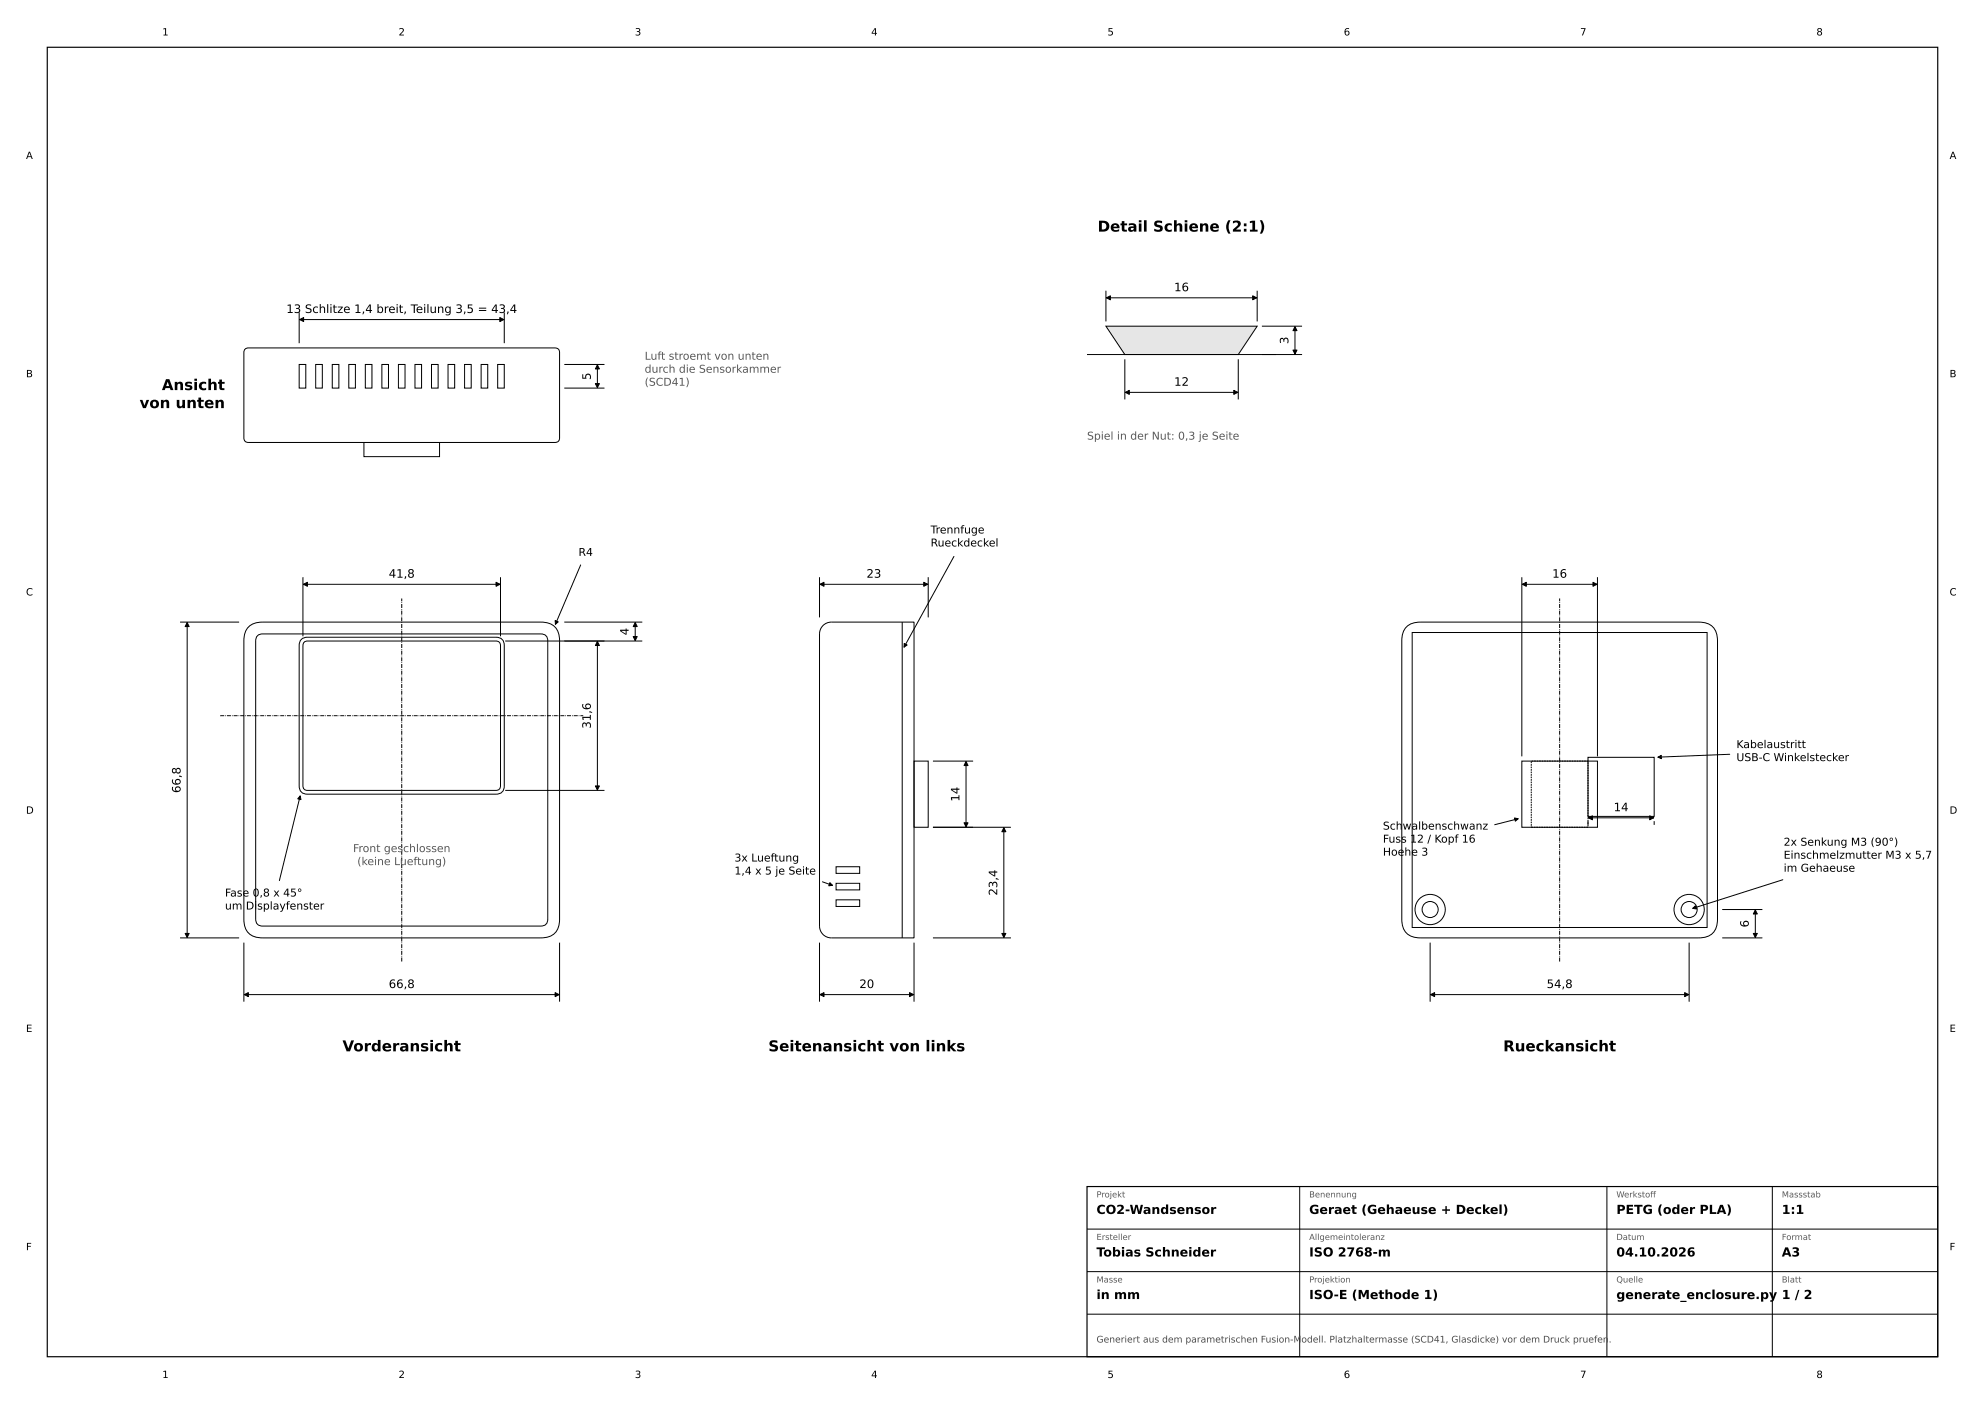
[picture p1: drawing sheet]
<svg xmlns="http://www.w3.org/2000/svg" width="420mm" height="297mm" viewBox="0 0 420 297" stroke-linecap="round" stroke-linejoin="round" font-family="sans-serif">
<path d="M10 10h400v277h-400zM230 251h180v36h-180z" fill="none" stroke="#000" stroke-width=".25"/>
<g fill="none" stroke="#000" stroke-width=".21">
<path d="M52 73.8l.6-.2h64.8a.89 .89 0 0 1 1 1v18a.89 .89 0 0 1-1 1h-64.8a.89 .89 0 0 1-1-1v-18zM63.3 77.1h1.4v5h-1.4zM66.8 77.1h1.4v5h-1.4zM70.3 77.1h1.4v5h-1.4zM73.8 77.1h1.4v5h-1.4zM77.3 77.1h1.4v5h-1.4zM80.8 77.1h1.4v5h-1.4zM84.3 77.1h1.4v5h-1.4zM87.8 77.1h1.4v5h-1.4zM91.3 77.1h1.4v5h-1.4zM94.8 77.1h1.4v5h-1.4zM98.3 77.1h1.4v5h-1.4z"/>
<path d="M101.8 77.1h1.4v5h-1.4zM105.3 77.1h1.4v5h-1.4zM77 93.6h16v3h-16zM52.8 132.4a4.3 4.3 0 0 1 2.8-.8h58.8a3.5 3.5 0 0 1 4 4v58.8a3.5 3.5 0 0 1-4 4h-58.8a3.5 3.5 0 0 1-4-4v-58.8a4 4 0 0 1 1.2-3.2zM54.6 134.3l1-.2h58.8a1.33 1.33 0 0 1 1.5 1.5v58.8a1.33 1.33 0 0 1-1.5 1.5h-58.8a1.33 1.33 0 0 1-1.5-1.5v-58.8l.1-.5zM63.8 135.3l.8-.5h.5h39.8a1.59 1.59 0 0 1 1.8 1.8v29.6a1.59 1.59 0 0 1-1.8 1.8h-39.8a1.59 1.59 0 0 1-1.8-1.8v-29.6l.1-.5zM64.5 135.8l.6-.2h39.8a.89 .89 0 0 1 1 1v29.6a.89 .89 0 0 1-1 1h-39.8a.89 .89 0 0 1-1-1v-29.6zM175.9 131.6a2.5 2.5 0 0 0-2.5 2.5M297.8 132.4a4.3 4.3 0 0 1 2.8-.8h58.8a3.5 3.5 0 0 1 4 4v58.8a3.5 3.5 0 0 1-4 4h-58.8a3.5 3.5 0 0 1-4-4v-58.8a4 4 0 0 1 1.2-3.2zM298.8 133.8h62.4v62.4h-62.4zM193.4 161h3v14h-3zM322 161h16v14h-16z"/>
<path d="M336 160.2h14v12.5h-14zM173.4 195.9a2.5 2.5 0 0 0 2.5 2.5M176.9 190.3h5v1.4h-5zM176.9 186.9h5v1.3h-5zM176.9 183.4h5v1.4h-5z"/>
<circle cx="302.6" cy="192.4" r="3.2"/>
<circle cx="302.6" cy="192.4" r="1.7"/>
<circle cx="357.4" cy="192.4" r="3.2"/>
<circle cx="357.4" cy="192.4" r="1.7"/>
</g>
<path d="M324 161h12v14h-12z" fill="none" stroke="#000" stroke-width=".21" stroke-dasharray=".4 .2" stroke-linecap="butt"/>
<path d="M234 69h32l-4 6h-24z" fill="#e6e6e6" stroke="#000" stroke-width=".21"/>
<g fill="none" stroke="#000" stroke-width=".21">
<path d="M63.3 66.1v6.5M63.4 67.6h43.2M106.7 66.1v6.5M119.4 77.1h8.5M126.4 77.2v4.8M230 75h45.5M234 61.5v6.5M234.1 63h31.8M238 76v8.5M262 76v8.5M266 61.5v6.5M267 69h8.5"/>
<path d="M274 69.1v5.8M119.4 82.1h8.5M238.1 83h23.8M122.9 119.5l-5.4 12.6M201.8 117.7l-10.5 19.2M38.1 131.6h12.5M39.6 131.7v66.6M64.1 122.1v12.5M64.2 123.6h41.6M105.9 122.1v12.5M106.9 135.6h29M119.4 131.6h16.5"/>
<path d="M126.4 135.7v31.4M134.4 131.7v3.8M173.4 122.1v8.5M173.4 134.1v61.8M173.5 123.6h22.8M175.9 131.6h17.5v66.8h-17.5M190.9 131.6v66.8M196.4 122.1v8.5M322 122.1v37.9M322.1 123.6h15.8M338 122.1v37.9M366 159.6l-15.2 .6"/>
<path d="M63.5 168.4l-4.4 17.9M106.9 167.2h21M197.4 175h16.5M197.4 161h8.5M204.4 161.1v13.8M212.4 175.1v23.2M321.2 173.2l-4.9 1.3M336 173.7v.8M336.1 173h13.8M350 173.7v.8M38.1 198.4h12.5M51.6 199.4v12.5"/>
<path d="M118.4 199.4v12.5M173.4 199.4v12.5M174 186.5l2.1 .8M193.4 199.4v12.5M197.4 198.4h16.5M302.6 199.4v12.5M357.4 199.4v12.5M364.4 198.4h8.5M364.4 192.4h8.5M371.4 192.5v5.8M377.2 186.1l-19 6.1M51.7 210.4h66.6"/>
<path d="M173.5 210.4h19.8M302.7 210.4h54.6M275 251v36M340 251v36M375 251v36M230 278h180M230 269h180M230 260h180"/>
</g>
<path d="M46.6 151.4h76.8M85 203.4v-76.8M330 203.4v-76.8" fill="none" stroke="#000" stroke-width=".21" stroke-dasharray=".8 .2 .1 .2" stroke-linecap="butt"/>
<g fill="#000" stroke="#000" stroke-width=".21">
<path d="M63.4 67.6l.8-.4v.8zM105.8 67.2l.8 .4-.8 .4zM126.4 77.2l.4 .8h-.8zM234.1 63l.8-.4v.8zM265.1 62.6l.8 .4-.8 .4zM274 69.1l.4 .8h-.8zM273.6 74.1h.8l-.4 .8zM126 81.2h.8l-.4 .8zM238.1 83l.8-.4v.8zM261.1 82.6l.8 .4-.8 .4zM39.6 131.7l.4 .8h-.8zM64.2 123.6l.8-.4v.8z"/>
<path d="M105 123.2l.8 .4-.8 .4zM117.5 131.3l.6 .2-.6 .6zM126.4 135.7l.4 .8h-.8zM134.4 131.7l.4 .8h-.8zM134 134.7h.8l-.4 .8zM173.5 123.6l.8-.4v.8zM191.3 136.1l.6 .3-.6 .5zM195.5 123.2l.8 .4-.8 .4zM322.1 123.6l.8-.4v.8zM337.1 123.2l.8 .4-.8 .4zM63.5 168.4l.2 .8-.7-.2zM126 166.3h.8l-.4 .8z"/>
<path d="M204.4 161.1l.4 .8h-.8zM204 174.1h.8l-.4 .8zM212.4 175.1l.4 .8h-.8zM320.5 173l.7 .2-.6 .5zM336.1 173l.8-.4v.8zM349.1 172.6l.8 .4-.8 .4zM350.8 160.2l.7-.4v.7zM39.2 197.5h.8l-.4 .8zM175.6 186.7l.5 .6-.7 .1zM212 197.5h.8l-.4 .8zM358.2 192.2l.5-.6 .2 .7zM371.4 192.5l.4 .8h-.8z"/>
<path d="M371 197.5h.8l-.4 .8zM51.7 210.4l.8-.4v.8zM117.5 210l.8 .4-.8 .4zM173.5 210.4l.8-.4v.8zM192.5 210l.8 .4-.8 .4zM302.7 210.4l.8-.4v.8zM356.5 210l.8 .4-.8 .4z"/>
</g>
<g font-size="3.2">
<text x="232.2" y="49">Detail Schiene (2:1)</text>
<text x="34.2" y="82.5">Ansicht</text>
<text x="29.5" y="86.3">von unten</text>
<text x="72.5" y="222.4">Vorderansicht</text>
<text x="162.6" y="222.4">Seitenansicht von links</text>
<text x="318.1" y="222.4">Rueckansicht</text>
</g>
<g font-size="2.6">
<text x="232" y="256.8">CO2-Wandsensor</text>
<text x="277" y="256.8">Geraet (Gehaeuse + Deckel)</text>
<text x="342" y="256.8">PETG (oder PLA)</text>
<text x="377" y="256.8">1:1</text>
<text x="232" y="265.8">Tobias Schneider</text>
<text x="277" y="265.8">ISO 2768-m</text>
<text x="342" y="265.8">04.10.2026</text>
<text x="377" y="265.8">A3</text>
<text x="232" y="274.8">in mm</text>
<text x="277" y="274.8">ISO-E (Methode 1)</text>
<text x="342" y="274.8">generate_enclosure.py 1 / 2</text>
</g>
<g font-size="2.5">
<text x="248.4" y="61.6">16</text>
<text x="60.6" y="66.2">13 Schlitze 1,4 breit, Teilung 3,5 = 43,4</text>
<text x="272.6" y="72.8" transform="rotate(-90 272.6 72.8)">3</text>
<text x="125" y="80.4" transform="rotate(-90 125 80.4)">5</text>
<text x="248.4" y="81.6">12</text>
<text x="82.3" y="122.2">41,8</text>
<text x="183.3" y="122.2">23</text>
<text x="328.4" y="122.2">16</text>
<text x="133" y="134.4" transform="rotate(-90 133 134.4)">4</text>
<text x="125" y="154.1" transform="rotate(-90 125 154.1)">31,6</text>
<text x="38.2" y="167.7" transform="rotate(-90 38.2 167.7)">66,8</text>
<text x="203" y="169.6" transform="rotate(-90 203 169.6)">14</text>
<text x="341.4" y="171.6">14</text>
<text x="211" y="189.4" transform="rotate(-90 211 189.4)">23,4</text>
<text x="370" y="196.2" transform="rotate(-90 370 196.2)">6</text>
<text x="82.3" y="209">66,8</text>
<text x="181.8" y="209">20</text>
<text x="327.3" y="209">54,8</text>
</g>
<g font-size="2.3" fill="#595959">
<text x="136.4" y="76.1">Luft stroemt von unten</text>
<text x="136.4" y="78.8">durch die Sensorkammer</text>
<text x="136.4" y="81.6">(SCD41)</text>
<text x="230" y="93">Spiel in der Nut: 0,3 je Seite</text>
<text x="74.7" y="180.2">Front geschlossen</text>
<text x="75.6" y="183">(keine Lueftung)</text>
</g>
<g font-size="2.3">
<text x="196.9" y="112.8">Trennfuge</text>
<text x="122.4" y="117.6">R4</text>
<text x="196.9" y="115.6">Rueckdeckel</text>
<text x="367.4" y="158.2">Kabelaustritt</text>
<text x="367.4" y="161">USB-C Winkelstecker</text>
<text x="292.6" y="175.5">Schwalbenschwanz</text>
<text x="292.6" y="178.2">Fuss 12 / Kopf 16</text>
<text x="377.4" y="178.9">2x Senkung M3 (90°)</text>
<text x="155.4" y="182.2">3x Lueftung</text>
<text x="155.4" y="185">1,4 x 5 je Seite</text>
<text x="292.6" y="181">Hoehe 3</text>
<text x="377.4" y="181.6">Einschmelzmutter M3 x 5,7</text>
<text x="377.4" y="184.4">im Gehaeuse</text>
<text x="47.6" y="189.6">Fase 0,8 x 45°</text>
<text x="47.6" y="192.4">um Displayfenster</text>
</g>
<g font-size="2.1">
<text x="34.3" y="7.5">1</text>
<text x="84.3" y="7.5">2</text>
<text x="134.3" y="7.5">3</text>
<text x="184.3" y="7.5">4</text>
<text x="234.3" y="7.5">5</text>
<text x="284.3" y="7.5">6</text>
<text x="334.3" y="7.5">7</text>
<text x="384.3" y="7.5">8</text>
<text x="5.5" y="33.6">A</text>
<text x="412.5" y="33.6">A</text>
<text x="5.5" y="79.8">B</text>
<text x="412.5" y="79.8">B</text>
<text x="5.5" y="126">C</text>
<text x="412.5" y="126">C</text>
<text x="5.5" y="172.1">D</text>
<text x="412.5" y="172.1">D</text>
<text x="5.5" y="218.3">E</text>
<text x="412.5" y="218.3">E</text>
<text x="5.5" y="264.5">F</text>
<text x="412.5" y="264.5">F</text>
<text x="34.3" y="291.5">1</text>
<text x="84.3" y="291.5">2</text>
<text x="134.3" y="291.5">3</text>
<text x="184.3" y="291.5">4</text>
<text x="234.3" y="291.5">5</text>
<text x="284.3" y="291.5">6</text>
<text x="334.3" y="291.5">7</text>
<text x="384.3" y="291.5">8</text>
</g>
<text font-size="1.9" fill="#4d4d4d" x="232" y="284">Generiert aus dem parametrischen Fusion-Modell. Platzhaltermasse (SCD41, Glasdicke) vor dem Druck pruefen.</text>
<g font-size="1.8" fill="#595959">
<text x="232" y="253.3">Projekt</text>
<text x="277" y="253.3">Benennung</text>
<text x="342" y="253.3">Werkstof</text>
<text x="349.2" y="253.3">f</text>
<text x="377" y="253.3">Massstab</text>
<text x="232" y="262.3">Ersteller</text>
<text x="277" y="262.3">Allgemeintoleranz</text>
<text x="342" y="262.3">Datum</text>
<text x="377" y="262.3">Format</text>
<text x="232" y="271.3">Masse</text>
<text x="277" y="271.3">Projektion</text>
<text x="342" y="271.3">Quelle</text>
<text x="377" y="271.3">Blatt</text>
</g>
</svg>
